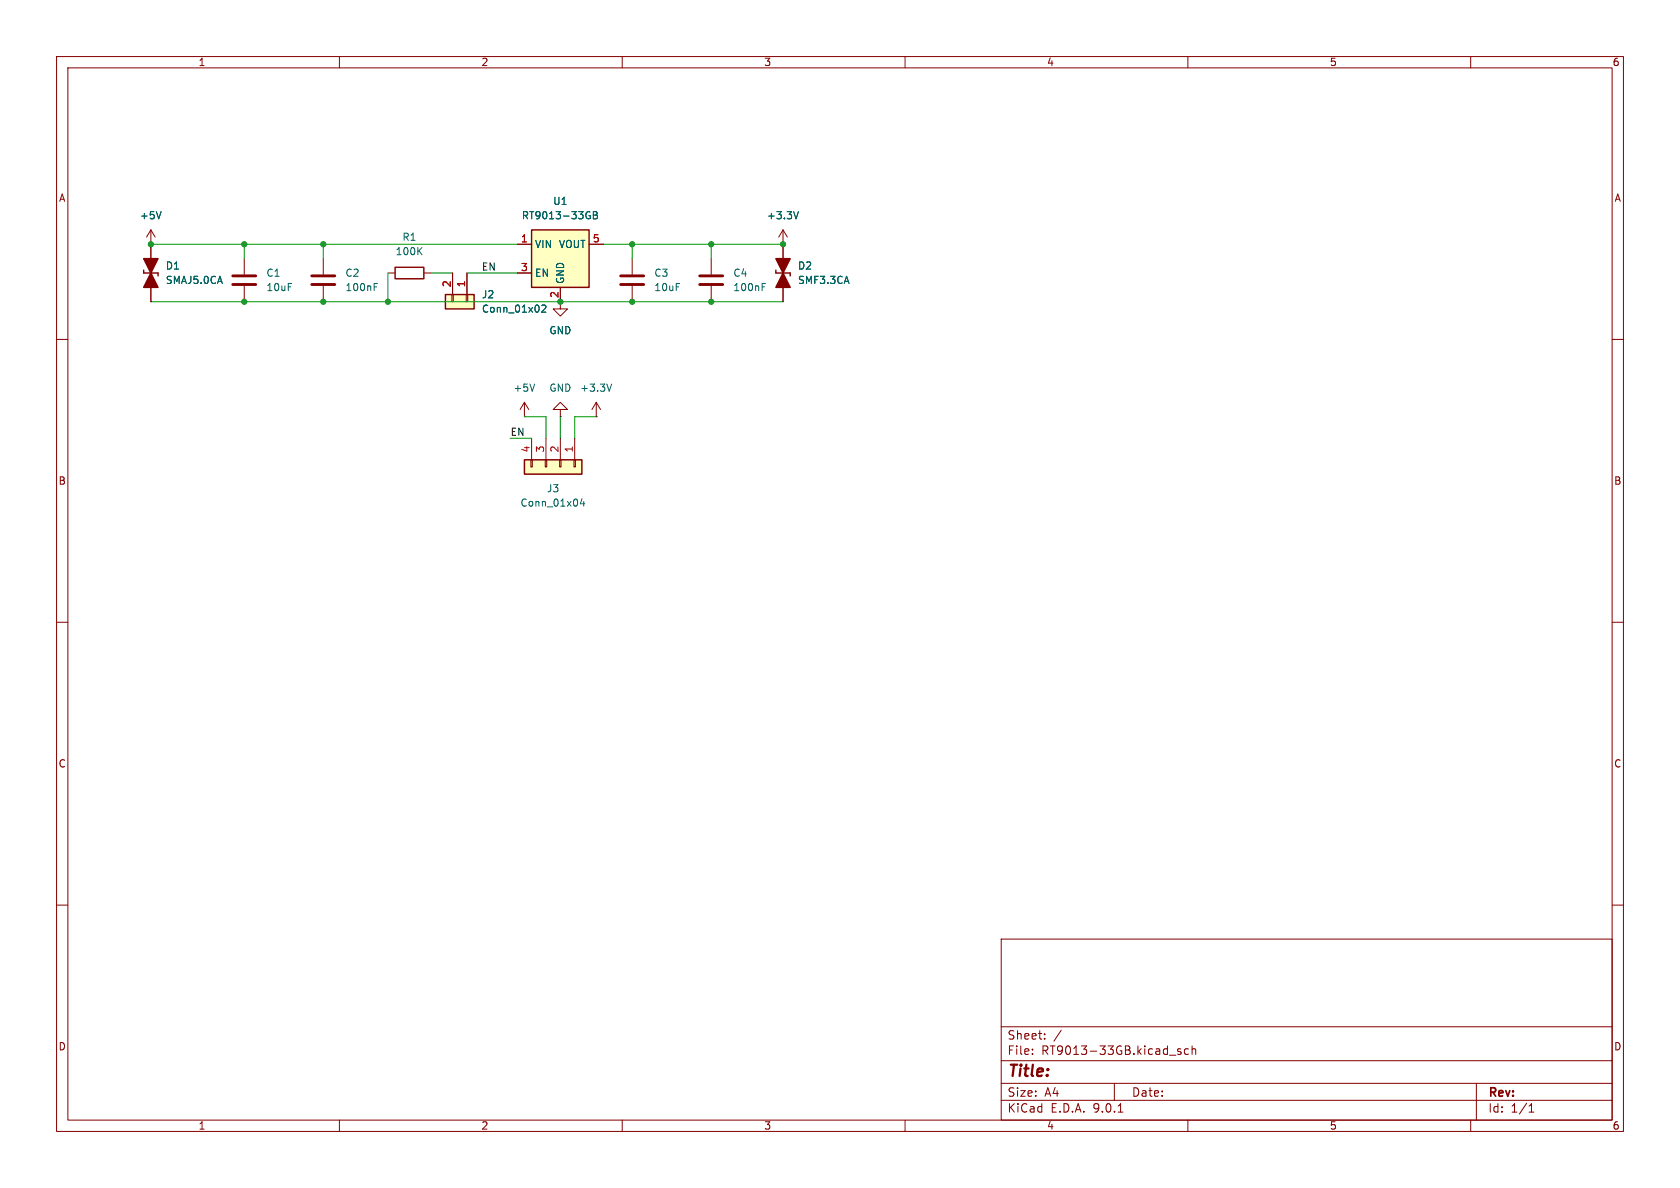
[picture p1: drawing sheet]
<svg xmlns="http://www.w3.org/2000/svg" width="297mm" height="210mm" viewBox="0 0 297 210" stroke-linecap="round" stroke-linejoin="round" font-family="sans-serif">
<g fill="none" stroke="#840000" stroke-width=".18">
<path d="M10 10h277v190h-277zM12 12h273v186h-273zM60 10v2M110 10v2M160 10v2M210 10v2M260 10v2M26.7 43.2h.1M26.7 40.6l-.8 1.3M26.7 40.6l.7 1.3M26.7 40.6v5.1M26.7 47v2.5"/>
<path d="M26.7 50.8v2.5M43.2 45.7v2.8M43.2 50.5v2.8M57.1 45.7v2.8M57.1 50.5v2.8M68.6 48.3h1.2M74.9 48.3h1.3M138.4 43.2h.1M138.4 40.6l-.7 1.3M138.4 40.6l.8 1.3M138.4 40.6v2.6M10 60h2"/>
<path d="M285 60h2M10 110h2M285 110h2M10 160h2M177 166h108v32h-108zM285 160h2M60 198v2M110 198v2M160 198v2M177 194.5h108M177 191.5h108M177 187.5h108"/>
<path d="M177 181.5h108M182.5 186.3v.1M182.5 185.5v.1M184.7 183.6v.1M184.7 182.8v.1M187.6 182.1l-1.3 2M197 191.5v3M197.7 196.6h.8M208.7 185.5l-.3-.1-.2 .2v.2l.5 .2v.3h-.5M210 198v2M210.1 185.5l-.4-.1-.3 .3v.4l.1 .2h.6M210.7 185.5l.3-.1 .3 .1 .1 .9"/>
<path d="M210.7 184.9v1.5M260 198v2M261 191.5v6.5M270.3 196.6h.9M270.3 195.5l.4-.4v1.5"/>
</g>
<path d="M41.1 48.8h4.1M41.1 50.3h4.1M55.1 48.8h4.1M55.1 50.3h4.1" fill="none" stroke="#840000" stroke-width=".51"/>
<path d="M28.5 37.4l-.4 1.3M141.2 37.4l-.5 1.3M66.2 50.7h.4M66.2 50.1h.6M74.1 44.3l.5 .7M74.6 43.8l-.7 .7" fill="none" stroke="#006464" stroke-width=".18"/>
<path d="M25.4 47.8v.5h2.5v.5M69.8 47.2h5.1v2.1h-5.1z" fill="none" stroke="#840000" stroke-width=".25"/>
<g fill="#840000" stroke="#840000" stroke-width=".25">
<path d="M26.7 48.3l1.2 2.5h-2.5z"/>
<path d="M25.4 45.7h2.5l-1.2 2.6z"/>
</g>
<path d="M78.7 52.1h5.1v2.5h-5.1z" fill="#ffffc2"/>
<path d="M78.7 52.1h5.1v2.5h-5.1z" fill="none" stroke="#840000" stroke-width=".25"/>
<path d="M79.9 52.1h.2v1.2h-.2zM80 48.3v3.8M82.4 52.1h.3v1.2h-.3zM82.5 48.3v3.8M111.8 45.7v2.8M111.8 50.5v2.8" fill="none" stroke="#840000" stroke-width=".18"/>
<path d="M95.8 54l.5-.1 .2 .4-.8 .9h.8" fill="none" stroke="#006464" stroke-width=".18"/>
<path d="M109.7 48.8h4.1M109.7 50.3h4.1" fill="none" stroke="#840000" stroke-width=".51"/>
<path d="M94 40.6h10.1v10.2h-10.1z" fill="#ffffc2"/>
<path d="M94 40.6h10.1v10.2h-10.1z" fill="none" stroke="#840000" stroke-width=".25"/>
<g fill="none" stroke="#840000" stroke-width=".18">
<path d="M91.4 43.2h2.6M91.4 48.3h2.6M99.1 50.8v3.8h1.2l-1.2 1.3-1.3-1.3h1.3M104.1 43.2h2.6M125.7 45.7v2.8M125.7 50.5v2.8M92.7 73.7h.1M92.7 71.1l-.8 1.3M92.7 71.1l.8 1.3M92.7 71.1v2.6M99.1 72.4h1.2l-1.2-1.3-1.3 1.3h1.3v1.3M99.1 73.7h.1"/>
<path d="M105.4 73.7h.1M105.4 71.1l-.8 1.3M105.4 71.1l.8 1.3M105.4 71.1v2.6"/>
</g>
<path d="M104 37.4l.3 .1M104.1 38.1h.3v.5l-.4 .1M104.9 37.4h.4l.3 .3-.3 .3 .3 .1v.3l-.2 .3h-.5zM104.9 38h.4M134.7 50.7h.5M134.7 50.1h.6M94.5 67.9l-.4 1.3M108.1 67.9l-.4 1.3" fill="none" stroke="#006464" stroke-width=".18"/>
<path d="M123.7 48.8h4.1M123.7 50.3h4.1" fill="none" stroke="#840000" stroke-width=".51"/>
<path d="M92.7 81.3h10.2v2.5h-10.2z" fill="#ffffc2"/>
<path d="M137.2 47.8v.5h2.5v.5M92.7 81.3h10.2v2.5h-10.2z" fill="none" stroke="#840000" stroke-width=".25"/>
<g fill="none" stroke="#840000" stroke-width=".18">
<path d="M26.7 43.2h.1M26.7 43.2v2.5M26.7 50.8v2.5M80 48.3v3.8M82.5 48.3v3.8M91.4 43.2h2.6M91.4 48.3h2.6M99.1 50.8v2.5M104.1 43.2h2.6M138.4 43.2h.1M138.4 43.2v2.5M138.4 47v2.5"/>
<path d="M138.4 50.8v2.5M94 77.5v3.8M96.5 77.5v3.8M99.1 77.5v3.8M101.6 77.5v3.8M93.9 81.3h.2v1.3h-.2zM96.4 81.3h.2v1.3h-.2zM98.9 81.3h.3v1.3h-.3zM101.5 81.3h.2v1.3h-.2z"/>
</g>
<path d="M28.5 37.4l-.4 1.3M104 37.4l.3 .1M104.1 38.1h.3v.5l-.4 .1M104.9 37.4h.4l.3 .3-.3 .3 .3 .1v.3l-.2 .3h-.5zM104.9 38h.4M141.2 37.4l-.5 1.3M95.8 54l.5-.1 .2 .4-.8 .9h.8M102.9 88.1l-.3 1h.8M103.2 88.6v.9" fill="none" stroke="#006464" stroke-width=".18"/>
<g fill="#840000" stroke="#840000" stroke-width=".25">
<path d="M138.4 48.3l1.3 2.5h-2.5z"/>
<path d="M137.2 45.7h2.5l-1.3 2.6z"/>
</g>
<g fill="none" stroke="#009600" stroke-width=".18">
<path d="M26.7 53.3h111.7M26.7 43.2h64.7M43.2 43.2v2.5M57.1 43.2v2.5M68.6 48.3v5M76.2 48.3h3.8M82.5 48.3h8.9M106.7 43.2h31.7M111.8 43.2v2.5M125.7 43.2v2.5M90.2 77.5h3.8M92.7 73.7h3.8v3.8"/>
<path d="M99.1 73.7v3.8M105.4 73.7h-3.8v3.8"/>
</g>
<g fill="#009600" stroke="#009600" stroke-width=".18">
<circle cx="26.7" cy="43.2" r=".46"/>
<circle cx="43.2" cy="53.3" r=".46"/>
<circle cx="43.2" cy="43.2" r=".46"/>
<circle cx="99.1" cy="53.3" r=".46"/>
<circle cx="57.1" cy="53.3" r=".46"/>
<circle cx="57.1" cy="43.2" r=".46"/>
<circle cx="68.6" cy="53.3" r=".46"/>
<circle cx="111.8" cy="43.2" r=".46"/>
<circle cx="111.8" cy="53.3" r=".46"/>
<circle cx="125.7" cy="53.3" r=".46"/>
<circle cx="125.7" cy="43.2" r=".46"/>
<circle cx="138.4" cy="43.2" r=".46"/>
</g>
<text font-size="2.8" fill="#840000" x="178" y="190.9">Title:</text>
<g font-size="2.1" fill="#840000">
<text x="178" y="184">Sheet:</text>
<text x="178" y="186.7">File:</text>
<text x="184.1" y="186.7">RT9013-33GB.kicad_sch</text>
<text x="178" y="196.9">KiCad</text>
<text x="178" y="194.1">Size:</text>
<text x="184.7" y="194.1">A4</text>
<text x="185.7" y="196.9">E.D.A.</text>
<text x="193.3" y="196.9">9.0.1</text>
<text x="200" y="194.1">Date:</text>
<text x="263" y="194.3">Rev:</text>
<text x="263" y="196.9">Id:</text>
<text x="267.1" y="196.9">1/1</text>
</g>
<g font-size="1.8" fill="#840000">
<text x="35" y="11.9">1</text>
<text x="85" y="11.9">2</text>
<text x="135" y="11.9">3</text>
<text x="185" y="11.9">4</text>
<text x="235" y="11.9">5</text>
<text x="285" y="11.9">6</text>
<text x="10.3" y="35.9">A</text>
<text x="285.3" y="35.9">A</text>
<text x="98.8" y="52.8" transform="rotate(-90 98.8 52.8)">2</text>
<text x="10.3" y="85.9">B</text>
<text x="285.3" y="85.9">B</text>
<text x="10.3" y="135.9">C</text>
<text x="285.3" y="135.9">C</text>
<text x="10.3" y="185.9">D</text>
<text x="285.3" y="185.9">D</text>
<text x="35" y="199.9">1</text>
<text x="85" y="199.9">2</text>
<text x="135" y="199.9">3</text>
<text x="185" y="199.9">4</text>
<text x="235" y="199.9">5</text>
<text x="285" y="199.9">6</text>
</g>
<g font-size="1.8" fill="#006464">
<text x="24.6" y="39">+5V</text>
<text x="92.2" y="39">RT9013-33GB</text>
<text x="97.7" y="36.4">U1</text>
<text x="135.5" y="39">+3.3V</text>
<text x="29.2" y="47.9">D1</text>
<text x="69.8" y="45.3">100K</text>
<text x="71" y="42.8">R1</text>
<text x="94.5" y="44">VIN</text>
<text x="98.7" y="44">VOUT</text>
<text x="141" y="47.9">D2</text>
<text x="29.2" y="50.4">SMAJ5.0CA</text>
<text x="47" y="49.1">C1</text>
<text x="47" y="51.7">10uF</text>
<text x="61" y="49.1">C2</text>
<text x="61" y="51.7">100nF</text>
<text x="85.1" y="52.9">J2</text>
<text x="94.5" y="49.1">EN</text>
<text x="99.9" y="50.3" transform="rotate(-90 99.9 50.3)">GND</text>
<text x="115.6" y="49.1">C3</text>
<text x="115.6" y="51.7">10uF</text>
<text x="129.5" y="49.1">C4</text>
<text x="129.5" y="51.7">100nF</text>
<text x="141" y="50.4">SMF3.3CA</text>
<text x="85.1" y="55.5">Conn_01x02</text>
<text x="97" y="59.3">GND</text>
<text x="90.7" y="69.4">+5V</text>
<text x="97" y="69.4">GND</text>
<text x="102.5" y="69.4">+3.3V</text>
<text x="91.9" y="89.8">Conn_01x04</text>
<text x="96.6" y="87.2">J3</text>
</g>
<g font-size="1.8" fill="#0f0f0f">
<text x="85.1" y="47.9">EN</text>
<text x="90.2" y="77.1">EN</text>
</g>
<g font-size="1.8" fill="#a90000">
<text x="92" y="42.9">1</text>
<text x="104.7" y="42.9">5</text>
<text x="79.8" y="50.9" transform="rotate(-90 79.8 50.9)">2</text>
<text x="82.3" y="50.9" transform="rotate(-90 82.3 50.9)">1</text>
<text x="92" y="48">3</text>
<text x="93.7" y="80.1" transform="rotate(-90 93.7 80.1)">4</text>
<text x="96.3" y="80.1" transform="rotate(-90 96.3 80.1)">3</text>
<text x="98.8" y="80.1" transform="rotate(-90 98.8 80.1)">2</text>
<text x="101.3" y="80.1" transform="rotate(-90 101.3 80.1)">1</text>
</g>
</svg>
